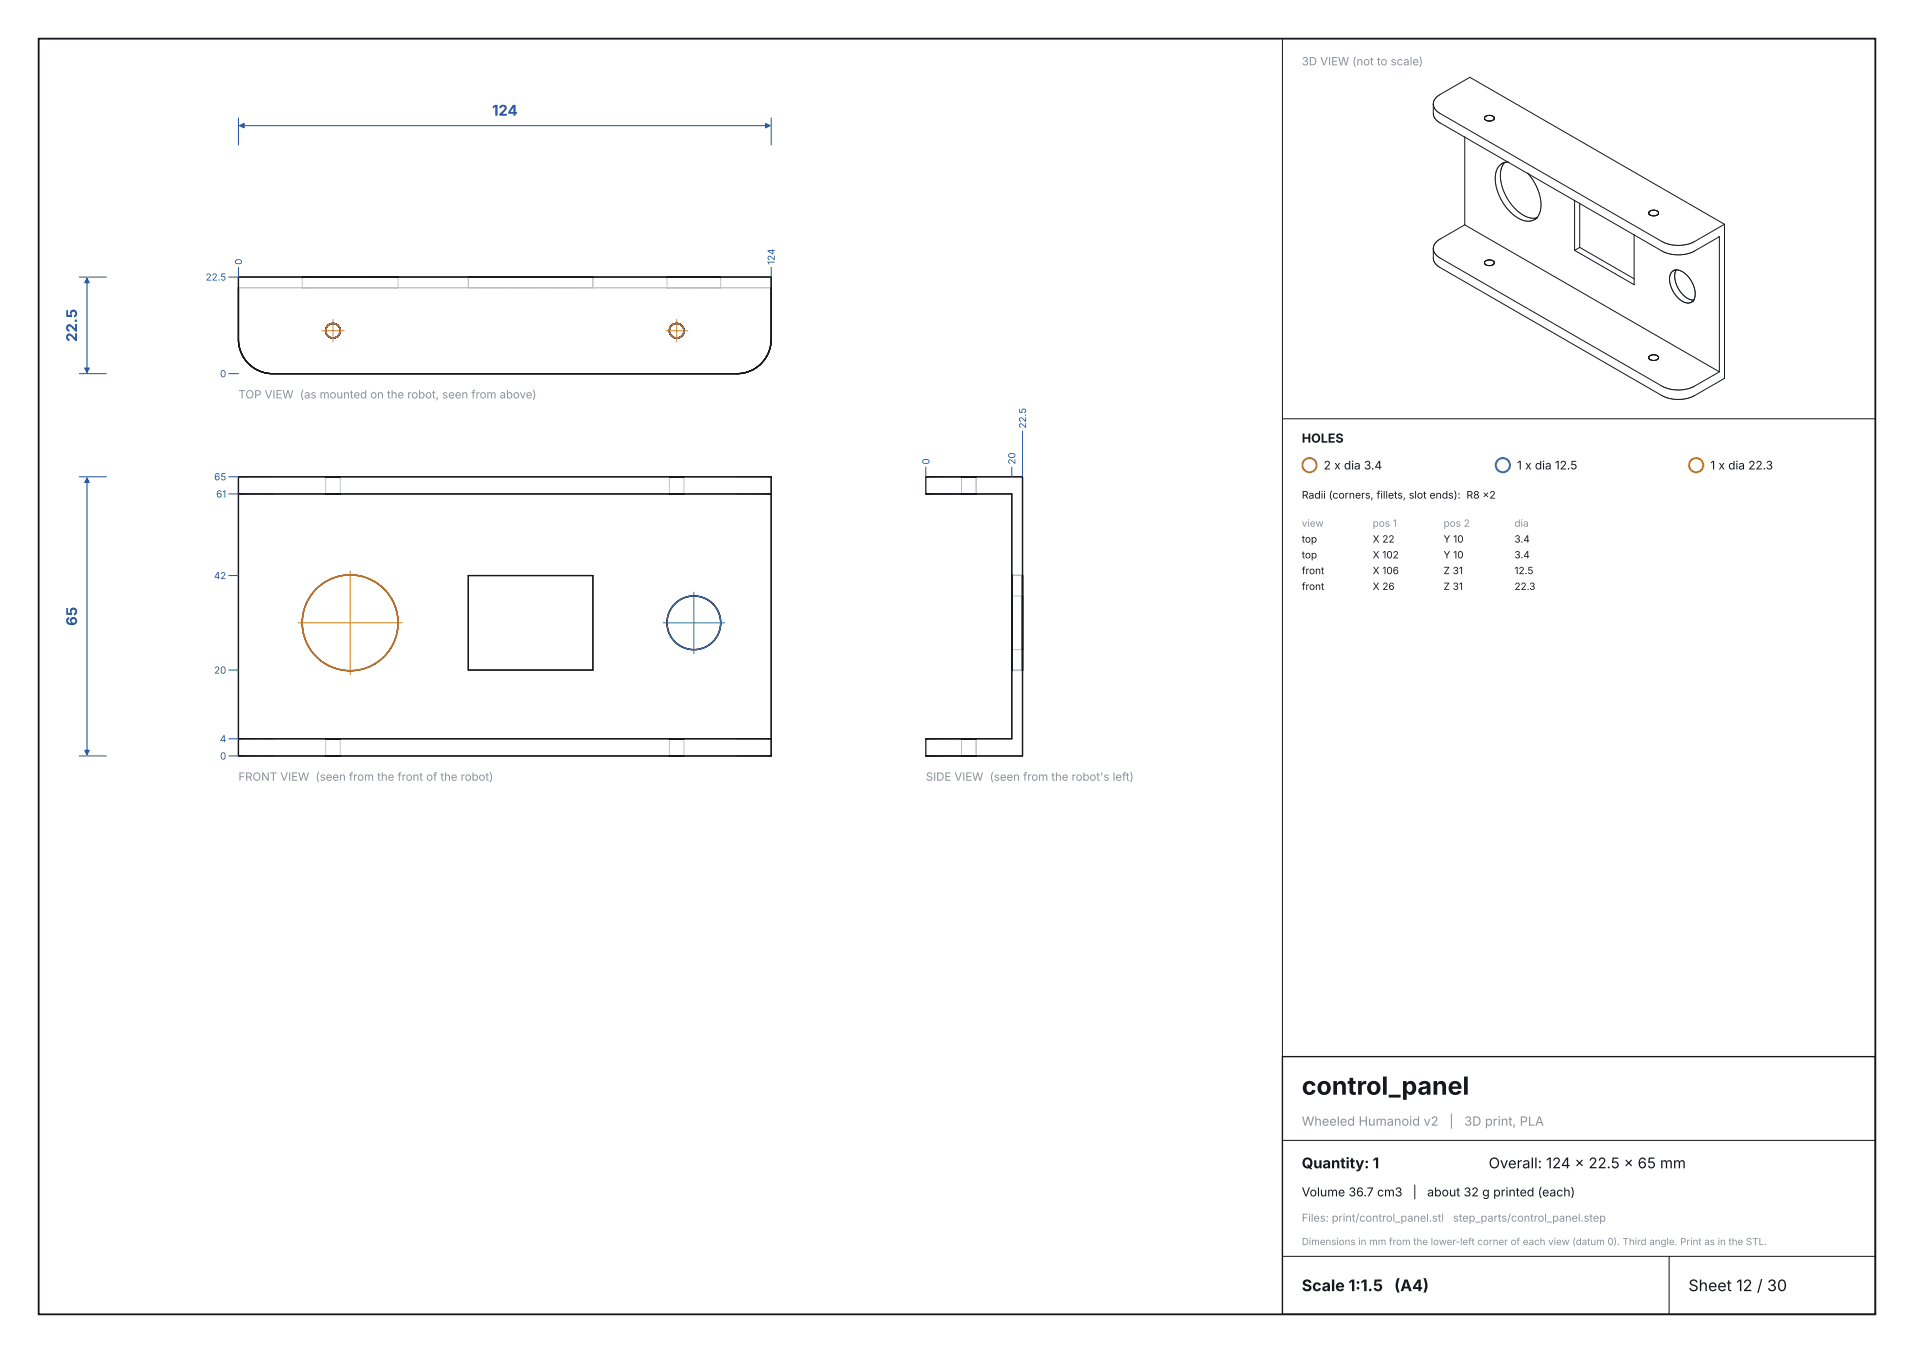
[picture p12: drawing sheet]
<svg xmlns="http://www.w3.org/2000/svg" width="297mm" height="210mm" viewBox="0 0 297 210" stroke-linecap="round" stroke-linejoin="round" font-family="sans-serif">
<path d="M6 6h285v198h-285z" fill="none" stroke="#16181d" stroke-width=".28"/>
<circle cx="203.2" cy="72.2" r="1.1" fill="none" stroke="#d1495b" stroke-width=".32"/>
<circle cx="233.2" cy="72.2" r="1.1" fill="none" stroke="#1b9e77" stroke-width=".32"/>
<circle cx="263.2" cy="72.2" r="1.1" fill="none" stroke="#e08a00" stroke-width=".32"/>
<path d="M199 164h92v40h-92z" fill="none" stroke="#16181d" stroke-width=".21"/>
<g fill="none" stroke="#b9bdc6" stroke-width=".16" stroke-dasharray=".2 .1">
<path d="M37 44.7h82.6M46.9 44.7v-1.7M46.9 44.7h.1M47 44.7h.1M47.1 44.7h.1M47.2 44.7h.1M47.3 44.7h.1M47.4 44.7h.2M47.6 44.7h.1M47.7 44.7h.2M47.9 44.7h.2M48.1 44.7h.2"/>
<path d="M48.3 44.7h.2M48.5 44.7h.3M48.8 44.7h.2M49 44.7h.3M49.3 44.7h.3M49.6 44.7h.2M49.8 44.7h.3M50.1 44.7h.4M50.5 44.7h.3M50.8 44.7h.3M51.1 44.7h.3M51.4 44.7h.4"/>
<path d="M51.8 44.7h.3M52.1 44.7h.4M52.5 44.7h.4M52.9 44.7h.3M53.2 44.7h.4M53.6 44.7h.4M54 44.7h.3M54.3 44.7h.4M54.7 44.7h.4M55.1 44.7h.3M55.4 44.7h.4M55.8 44.7h.4"/>
<path d="M56.2 44.7h.3M56.5 44.7h.4M56.9 44.7h.3M57.2 44.7h.4M57.6 44.7h.3M57.9 44.7h.3M58.2 44.7h.3M58.5 44.7h.3M58.8 44.7h.3M59.1 44.7h.3M59.4 44.7h.3M59.7 44.7h.2"/>
<path d="M59.9 44.7h.2M60.1 44.7h.3M60.4 44.7h.2M60.6 44.7h.2M60.8 44.7h.1M60.9 44.7h.2M61.1 44.7h.2M61.3 44.7h.1M61.4 44.7h.1M61.5 44.7h.1M61.6 44.7h.1M61.7 44.7h.1"/>
<path d="M61.8 44.7v-1.7M72.7 44.7v-1.7M72.7 44.7h19.3M92 44.7v-1.7M103.5 44.7v-1.7M103.5 44.7h.1M103.6 44.7h.1M103.7 44.7h.1M103.8 44.7h.1M103.9 44.7h.1M104 44.7h.1M104.1 44.7h.1"/>
<path d="M104.2 44.7h.1M104.3 44.7h.1M104.4 44.7h.1M104.5 44.7h.2M104.7 44.7h.1M104.8 44.7h.2M105 44.7h.2M105.2 44.7h.1M105.3 44.7h.2M105.5 44.7h.2M105.7 44.7h.2M105.9 44.7h.1"/>
<path d="M106 44.7h.2M106.2 44.7h.2M106.4 44.7h.2M106.6 44.7h.2M106.8 44.7h.2M107 44.7h.3M107.3 44.7h.2M107.5 44.7h.2M107.7 44.7h.2M107.9 44.7h.2M108.1 44.7h.2M108.3 44.7h.2"/>
<path d="M108.5 44.7h.2M108.7 44.7h.2M108.9 44.7h.2M109.1 44.7h.2M109.3 44.7h.2M109.5 44.7h.2M109.7 44.7h.1M109.8 44.7h.2M110 44.7h.2M110.2 44.7h.1M110.3 44.7h.2M110.5 44.7h.1"/>
<path d="M110.6 44.7h.2M110.8 44.7h.1M110.9 44.7h.2M111.1 44.7h.1M111.2 44.7h.1M111.3 44.7h.1M111.4 44.7h.1M111.5 44.7h.1M111.6 44.7h.1M111.7 44.7h.1M111.8 44.7h.1M111.8 44.7v-1.7"/>
<path d="M50.5 76.6v-2.6M52.8 76.6v-2.6M103.9 76.6v-2.6M106.1 76.6v-2.6M149.2 76.6v-2.6M151.5 76.6v-2.6M157 89.2h1.6M157 89.3h1.6M157 92.5h1.6M50.5 117.3v-2.6M52.8 117.3v-2.6M103.9 117.3v-2.6"/>
<path d="M106.1 117.3v-2.6M149.2 117.3v-2.6M151.5 117.3v-2.6M157 104.1h1.6M157 104h1.6M157 100.8h1.6"/>
</g>
<g fill="none" stroke="#16181d" stroke-width=".19">
<path d="M37 43h82.7v9.7a5.3 5.3 0 0 1-5.4 5.3h-72a5.3 5.3 0 0 1-5.3-5.3zM37 74h82.7v43.3h-82.7zM37 76.7h82.7M143.7 74v2.7M143.7 76.7h13.3v38h-13.3M143.7 74h15v43.3h-15M72.7 89.3h19.3v14.7h-19.3zM37 114.7h82.7M143.7 114.7v2.6"/>
<circle cx="51.7" cy="51.3" r="1.13"/>
<circle cx="105" cy="51.3" r="1.13"/>
<circle cx="54.3" cy="96.7" r="7.4"/>
<circle cx="107.7" cy="96.7" r="4.2"/>
</g>
<g fill="none" stroke="#1f4fa3" stroke-width=".16">
<path d="M37 18.3v4.2M37.2 19.5h82.3M119.7 18.3v4.2M12.3 58h4.2M12.3 43h4.2M13.5 43.2v14.6M35.5 58h1.5M37 41.5v1.5h-1.5M119.7 41.5v1.5M12.3 74h4.2M13.5 74.2v43M35.5 76.7h1.5"/>
<path d="M35.5 74h1.5M143.7 72.5v1.5M157 72.5v1.5M158.7 66.9v7.1M35.5 89.3h1.5M12.3 117.3h4.2M35.5 117.3h1.5M35.5 114.7h1.5M35.5 104h1.5"/>
</g>
<g fill="#1f4fa3" stroke="#1f4fa3" stroke-width=".16">
<path d="M118.8 19.1l.7 .4-.7 .4z"/>
<path d="M37.2 19.5l.7-.4v.8z"/>
<path d="M13.5 43.2l.4 .7h-.8z"/>
<path d="M13.1 57.1h.8l-.4 .7z"/>
<path d="M13.5 74.2l.4 .7h-.8z"/>
<path d="M13.1 116.5h.8l-.4 .7z"/>
</g>
<g fill="none" stroke="#16181d" stroke-width=".16">
<path d="M199 6v198M222.4 16.1a1.8 1.8 0 0 1 1.1-1.4l4.6-2.7 39.5 22.8M222.4 16.1v1.5a1.8 1.8 0 0 0 1.1 1.5l34.4 19.8a5.6 5.6 0 0 0 5.1 0l3.8-2.2M222.4 16.1a1.8 1.8 0 0 0 1.1 1.5l34.4 19.9a5.6 5.6 0 0 0 5.1 0l4.6-2.7M230.3 18.3v.2M230.3 18.3v.1M230.3 18.4h.1M230.3 18.3h.1M230.4 18.4v.1M230.4 18.3h-.1M230.4 18.3h.1M230.4 18.2v.1"/>
<path d="M230.4 18.5h.1M230.4 18.2h.1M230.4 18.5v.1M230.4 18.6h.1M230.5 18.6h.1M230.5 18.6l.1 .1M230.5 18.1l-.1 .1M230.6 18l-.1 .1M230.6 18.7h.1M230.6 18.7l.5 .1 .5-.1M230.6 18h.1M230.8 17.9l-.2 .1"/>
<path d="M230.9 17.9h-.1M230.9 17.9l.6 .1M231.5 18h.1M231.5 18l.2 .1M231.6 18.7h.1M231.7 18.1h.1M231.7 18.6l-.1 .1M231.8 18.6h-.1M231.8 18.1h.1M231.8 18.1v.1M231.8 18.2h.1M231.8 18.5v.1"/>
<path d="M231.8 18.5h.1M231.8 18.2l.1 .1M231.9 18.4l-.1 .1M231.9 18.3h.1M231.9 18.4h.1M231.9 18.3v.1M231.9 18.4v.1M222.4 38.6a1.8 1.8 0 0 0 1.1 1.5l34.4 19.8a5.6 5.6 0 0 0 5.1 0l3.8-2.2M227.3 34.9l-3.8 2.2a1.8 1.8 0 0 0-1.1 1.5M227.3 21.2v13.7M227.3 34.9l39.5 22.8M233 25.4a3.3 3.3 0 0 0-.8 3.7 7.2 7.2 0 0 0 4.4 5.2h.8l.7-.2"/>
<path d="M233.4 25.2l-.4 .2M233.6 25.1a3.8 3.8 0 0 0-.5 4 6.8 6.8 0 0 0 4.5 4.7h1M234.1 25.2h-.5l-.6 .2M237 26.8a6.9 6.9 0 0 1 1.9 6.2l-.3 .6-.5 .5M238.5 33.9l-.4 .2M244.3 31.1v7.8M244.3 38.9l9.3 5.3M245.1 38.4l-.8 .5M245.1 31.5v6.9M245.1 38.4l8.5 4.9M253.6 36.4v7.8M255.8 33.1v.2"/>
<path d="M255.8 33.1h.1M255.8 33v.1M255.8 33h.1M255.8 33.1l.2 .2M255.9 33h-.1M255.9 32.9v.1M255.9 32.9h.1M255.9 32.8v.1M256 32.8h-.1M256 32.8h.1M256 33.3h.1M256 33.3l.2 .1"/>
<path d="M256.2 33.4h.1M256.2 33.4l.7 .1M256.4 32.6l-.4 .2M256.4 32.6h.1M256.4 32.6l.8 .2M256.9 33.5h.1M257.1 33.4l-.2 .1M257.1 33.4h.1M257.2 32.8h.1M257.2 32.8l.1 .1M257.3 32.9h.1M257.3 32.9v.1"/>
<path d="M257.3 33.2l-.2 .2M257.3 33.2h.1M257.3 33h.1M257.4 33h.1M257.4 33.1l-.1 .1M257.4 33.1h.1M257.4 33v.1M257.4 33.1v.2M266.7 36.7h.1M266.8 36.7v21M267.6 34.8v23.9l-4.6 2.7a5.6 5.6 0 0 1-5.1 0l-34.4-19.9a1.8 1.8 0 0 1-1.1-1.4v-1.5M230.3 40.8v.1"/>
<path d="M230.3 40.8h.1M230.3 40.8l.1 .1M230.3 40.7v.1M230.4 40.7h-.1M230.4 40.9h.1M230.4 40.9l.3 .3M230.4 40.6v.1M230.4 40.6h.1M230.5 40.6h-.1M230.5 40.5v.1M230.5 40.5h.1M230.6 40.5h-.1"/>
<path d="M230.7 41.2h.1M230.7 41.2h.7M230.8 40.4l-.2 .1M230.9 40.4h-.1M230.9 40.4h.6M231.4 41.2h.1M231.5 40.4h.1M231.5 40.4l.1 .1M231.6 41.1l-.2 .1M231.6 41.1h.1M231.6 40.5h.1M231.7 40.5l.1 .1"/>
<path d="M231.7 41.1h-.1M231.7 41.1h.1M231.8 40.9l-.1 .2M231.8 40.6v.1M231.8 40.9h.1M231.8 40.7h.1M231.9 40.9h-.1M231.9 40.7h.1M231.9 40.9h.1M231.9 40.8v.1M231.9 40.7v.1M231.9 40.8h.1"/>
<path d="M253.6 44.2h.1M255.8 55.5v.2M255.8 55.5h.1M255.8 55.5v.1M255.8 55.6h.1M255.8 55.4v.1M255.9 55.4h-.1M255.9 55.6v.1M255.9 55.4h.1M255.9 55.7h.1M255.9 55.3v.1M256 55.7v.1"/>
<path d="M256 55.8h.1M256 55.2l-.1 .1M256 55.2h.1M256.1 55.8h.1M256.1 55.8l.8 .1M256.1 55.2h-.1M256.1 55.2h.1M256.4 55.1l-.3 .1M256.4 55.1h.1M256.4 55.1h.6M256.9 55.9h.1M257 55.1h.1"/>
<path d="M257 55.1l.1 .1M257.1 55.2h.1M257.2 55.2h.1M257.2 55.8l-.3 .1M257.2 55.8h.1M257.2 55.2l.1 .1M257.2 55.7v.1M257.3 55.3h.1M257.3 55.7h-.1M257.3 55.3v.1M257.3 55.7h.1M257.3 55.4h.1"/>
<path d="M257.3 55.6v.1M257.4 55.4h.1M257.4 55.6h-.1M257.4 55.4v.1M257.4 55.5h.1M257.4 55.5v.1M257.4 55.5v.2M259.6 42a2.27 2.27 0 0 0-.2 2.9 3.1 3.1 0 0 0 2.8 2.1l.3-.1M259.6 42a2.19 2.19 0 0 1 2.6 1.2 3.1 3.1 0 0 1 .5 3.5l-.2 .2M259.9 41.9l-.3 .1M260.1 41.9a3.5 3.5 0 0 0 1.1 3.9 2.23 2.23 0 0 0 1.7 .8M262.8 46.7l-.3 .2"/>
<path d="M199 65h92M199 177h92M199 195h92M259 195v9"/>
</g>
<g fill="none" stroke="#d1495b" stroke-width=".25">
<circle cx="51.7" cy="51.3" r="1.13"/>
<circle cx="105" cy="51.3" r="1.13"/>
</g>
<path d="M49.9 51.3h3.5M51.7 49.6v3.5M103.3 51.3h3.4M105 49.6v3.5" fill="none" stroke="#d1495b" stroke-width=".16"/>
<circle cx="107.7" cy="96.7" r="4.2" fill="none" stroke="#1b9e77" stroke-width=".25"/>
<path d="M102.9 96.7h9.5M107.7 91.9v9.5" fill="none" stroke="#1b9e77" stroke-width=".16"/>
<circle cx="54.3" cy="96.7" r="7.4" fill="none" stroke="#e08a00" stroke-width=".25"/>
<path d="M46.3 96.7h16.1M54.3 88.6v16.1" fill="none" stroke="#e08a00" stroke-width=".16"/>
<text font-size="3.9" fill="#16181d" x="202" y="169.9">control_panel</text>
<g font-size="2.5" fill="#16181d">
<text x="202" y="200.4">Scale 1:1.5</text>
<text x="216.3" y="200.4">(A4)</text>
<text x="262" y="200.4">Sheet 12 / 30</text>
</g>
<g font-size="2.3" fill="#1f4fa3">
<text x="76.4" y="17.9">124</text>
<text x="11.9" y="53.1" transform="rotate(-90 11.9 53.1)">22.5</text>
<text x="11.9" y="97.1" transform="rotate(-90 11.9 97.1)">65</text>
</g>
<g font-size="2.3" fill="#16181d">
<text x="202" y="181.3">Quantity: 1</text>
<text x="231" y="181.3">Overall: 124 x 22.5 x 65 mm</text>
</g>
<g font-size="2" fill="#8a8f98">
<text x="202" y="174.7">Wheeled Humanoid v2</text>
<text x="224.9" y="174.7">|</text>
<text x="227.2" y="174.7">3D print, PLA</text>
</g>
<g font-size="1.9" fill="#16181d">
<text x="202" y="68.7">HOLES</text>
<text x="202" y="185.7">Volume 36.7 cm3</text>
<text x="219.2" y="185.7">|</text>
<text x="221.5" y="185.7">about 32 g printed (each)</text>
</g>
<g font-size="1.8" fill="#8a8f98">
<text x="202" y="10.1">3D VIEW (not to scale)</text>
<text x="37" y="61.8">TOP VIEW (as mounted on the robot, seen from above)</text>
<text x="37" y="121.2">FRONT VIEW (seen from the front of the robot)</text>
<text x="143.7" y="121.2">SIDE VIEW (seen from the robot's left)</text>
</g>
<g font-size="1.8" fill="#16181d">
<text x="205.4" y="72.9">2 x dia 3.4</text>
<text x="235.4" y="72.9">1 x dia 12.5</text>
<text x="265.4" y="72.9">1 x dia 22.3</text>
</g>
<g font-size="1.7" fill="#8a8f98">
<text x="202" y="189.6">Files: print/control_panel.stl</text>
<text x="225.5" y="189.6">step_parts/control_panel.step</text>
</g>
<g font-size="1.6" fill="#16181d">
<text x="202" y="77.4">Radii (corners, fillets, slot ends): R8 x2</text>
<text x="202" y="84.2">top</text>
<text x="202" y="86.7">top</text>
<text x="202" y="89.1">front</text>
<text x="213" y="84.2">X 22</text>
<text x="213" y="86.7">X 102</text>
<text x="213" y="89.1">X 106</text>
<text x="224" y="84.2">Y 10</text>
<text x="224" y="86.7">Y 10</text>
<text x="224" y="89.1">Z 31</text>
<text x="235" y="84.2">3.4</text>
<text x="235" y="86.7">3.4</text>
<text x="235" y="89.1">12.5</text>
<text x="202" y="91.6">front</text>
<text x="213" y="91.6">X 26</text>
<text x="224" y="91.6">Z 31</text>
<text x="235" y="91.6">22.3</text>
</g>
<g font-size="1.6" fill="#8a8f98">
<text x="202" y="81.8">view</text>
<text x="213" y="81.8">pos 1</text>
<text x="224" y="81.8">pos 2</text>
<text x="235" y="81.8">dia</text>
</g>
<g font-size="1.5" fill="#1f4fa3">
<text x="37.6" y="41.1" transform="rotate(-90 37.6 41.1)">0</text>
<text x="120.2" y="41.1" transform="rotate(-90 120.2 41.1)">124</text>
<text x="31.9" y="43.6">22.5</text>
<text x="34.1" y="58.6">0</text>
<text x="159.2" y="66.5" transform="rotate(-90 159.2 66.5)">22.5</text>
<text x="33.2" y="74.6">65</text>
<text x="33.5" y="77.2">61</text>
<text x="144.2" y="72.1" transform="rotate(-90 144.2 72.1)">0</text>
<text x="157.6" y="72.1" transform="rotate(-90 157.6 72.1)">20</text>
<text x="33.2" y="89.9">42</text>
<text x="33.2" y="104.6">20</text>
<text x="34.1" y="115.2">4</text>
<text x="34.1" y="117.9">0</text>
</g>
<text font-size="1.5" fill="#8a8f98" x="202" y="193.3">Dimensions in mm from the lower-left corner of each view (datum 0). Third angle. Print as in the STL.</text>
</svg>
